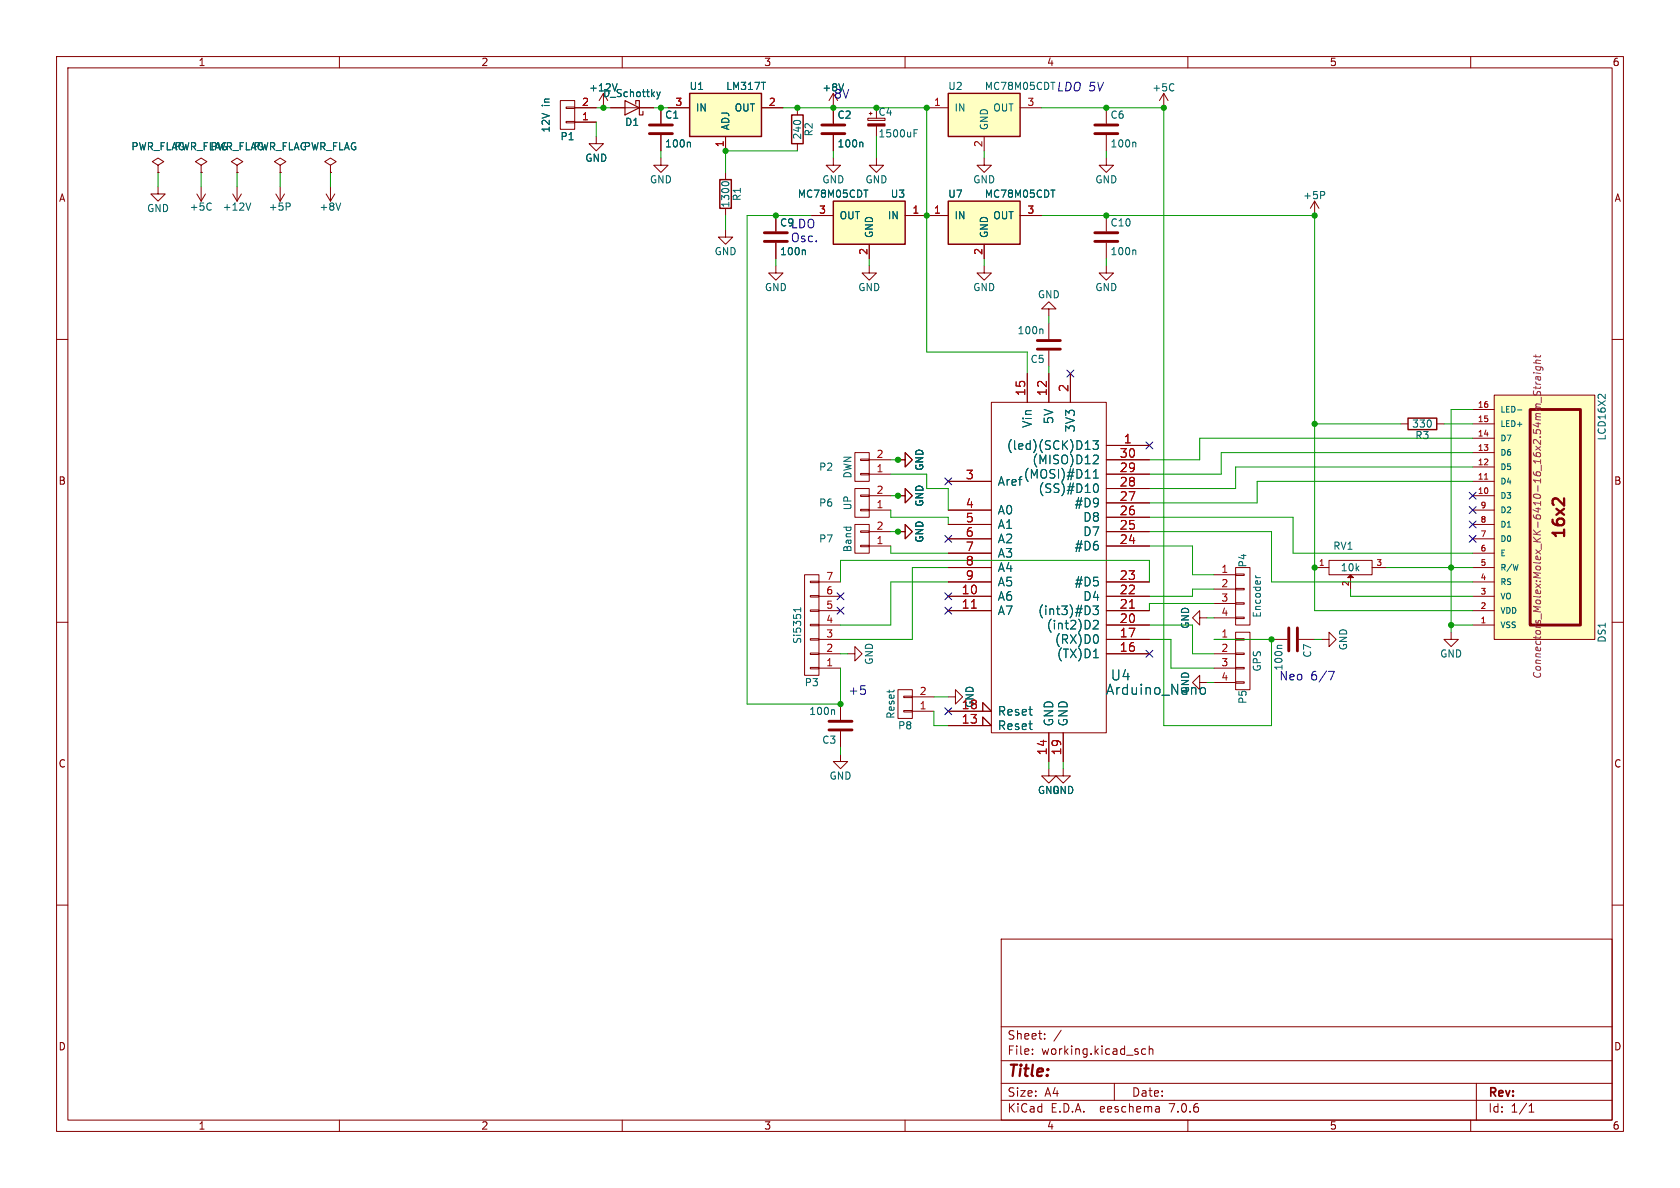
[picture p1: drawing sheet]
EESchema Schematic File Version 2
LIBS:vfo-do-rescue
LIBS:power
LIBS:device
LIBS:transistors
LIBS:conn
LIBS:regul
LIBS:display
LIBS:arduino_nano
LIBS:uln2803a
LIBS:cmos4000
LIBS:vfo-do-cache
EELAYER 25 0
EELAYER END
$Descr A4 11693 8268
encoding utf-8
Sheet 1 1
Title ""
Date ""
Rev ""
Comp ""
Comment1 ""
Comment2 ""
Comment3 ""
Comment4 ""
$EndDescr
$Comp
L Arduino_Nano U4
U 1 1
P 7300 3750
F 0 "U4" H 7800 2800 70  0000 C CNN
F 1 "Arduino_Nano" H 8050 2700 70  0000 C CNN
F 2 "arduino:arduino_nano" H 7300 3700 60  0001 C CNN
F 3 "" H 7300 3750 60  0000 C CNN
	1    7300 3750
	1    0    0    -1  
$EndComp
$Comp
L POT-RESCUE-vfo-do RV1
U 1 1
P 9400 3950
F 0 "RV1" H 9350 3800 50  0000 C CNN
F 1 "10k" H 9400 3950 50  0000 C CNN
F 2 "Discret:RV2X4" H 9400 3950 50  0001 C CNN
F 3 "" H 9400 3950 50  0000 C CNN
	1    9400 3950
	1    0    0    1   
$EndComp
$Comp
L LCD16X2 DS1
U 1 1
P 10750 3600
F 0 "DS1" H 9950 4000 50  0000 C CNN
F 1 "LCD16X2" H 11450 4000 50  0000 C CNN
F 2 "Connectors_Molex:Molex_KK-6410-16_16x2.54mm_Straight" H 10750 3550 50  0000 C CIN
F 3 "" H 10750 3600 50  0000 C CNN
	1    10750 3600
	0    1    -1   0   
$EndComp
$Comp
L CONN_01X04 P5
U 1 1
P 8650 4600
F 0 "P5" V 8650 4350 50  0000 C CNN
F 1 "GPS" V 8750 4600 50  0000 C CNN
F 2 "Connectors_Molex:Molex_KK-6410-04_04x2.54mm_Straight" H 8650 4600 50  0001 C CNN
F 3 "" H 8650 4600 50  0000 C CNN
	1    8650 4600
	1    0    0    -1  
$EndComp
$Comp
L CONN_01X07 P3
U 1 1
P 5650 4350
F 0 "P3" H 5650 4750 50  0000 C CNN
F 1 "Si5351" V 5750 4350 50  0000 C CNN
F 2 "Connectors_Molex:Molex_KK-6410-07_07x2.54mm_Straight" H 5650 4350 50  0001 C CNN
F 3 "" H 5650 4350 50  0000 C CNN
	1    5650 4350
	-1   0    0    1   
$EndComp
$Comp
L CONN_01X04 P4
U 1 1
P 8650 4150
F 0 "P4" V 8650 4400 50  0000 C CNN
F 1 "Encoder" V 8750 4150 50  0000 C CNN
F 2 "Connectors_Molex:Molex_KK-6410-04_04x2.54mm_Straight" H 8650 4150 50  0001 C CNN
F 3 "" H 8650 4150 50  0000 C CNN
	1    8650 4150
	1    0    0    -1  
$EndComp
$Comp
L LM317T U1
U 1 1
P 5050 800
F 0 "U1" H 4850 1000 50  0000 C CNN
F 1 "LM317T" H 5050 1000 50  0000 L CNN
F 2 "TO_SOT_Packages_THT:TO-220_Neutral123_Horizontal_LargePads" H 5050 900 50  0001 C CIN
F 3 "" H 5050 800 50  0000 C CNN
	1    5050 800 
	1    0    0    -1  
$EndComp
$Comp
L MC78M05CDT U2
U 1 1
P 6850 800
F 0 "U2" H 6650 1000 50  0000 C CNN
F 1 "MC78M05CDT" H 6850 1000 50  0000 L CNN
F 2 "TO_SOT_Packages_SMD:TO-252-2Lead" H 6850 900 50  0001 C CIN
F 3 "" H 6850 800 50  0000 C CNN
	1    6850 800 
	1    0    0    -1  
$EndComp
$Comp
L MC78M05CDT U3
U 1 1
P 6050 1550
F 0 "U3" H 5850 1750 50  0000 C CNN
F 1 "MC78M05CDT" H 6050 1750 50  0000 L CNN
F 2 "TO_SOT_Packages_SMD:TO-252-2Lead" H 6050 1650 50  0001 C CIN
F 3 "" H 6050 1550 50  0000 C CNN
	1    6050 1550
	-1   0    0    -1  
$EndComp
Wire Wire Line
	8000 4150 8300 4150
Wire Wire Line
	8300 4150 8300 4100
Wire Wire Line
	8300 4100 8450 4100
Wire Wire Line
	8000 3800 8300 3800
Wire Wire Line
	8300 3800 8300 4000
Wire Wire Line
	8300 4000 8450 4000
Wire Wire Line
	8450 4300 8400 4300
$Comp
L GND #PWR01
U 1 1
P 8400 4750
F 0 "#PWR01" H 8400 4500 50  0001 C CNN
F 1 "GND" H 8400 4600 50  0000 C CNN
F 2 "" H 8400 4750 50  0000 C CNN
F 3 "" H 8400 4750 50  0000 C CNN
	1    8400 4750
	0    1    1    0   
$EndComp
Wire Wire Line
	8450 4750 8400 4750
Wire Wire Line
	8150 4650 8450 4650
Wire Wire Line
	8150 4650 8150 4450
Wire Wire Line
	8150 4450 8000 4450
Wire Wire Line
	8000 4350 8300 4350
Wire Wire Line
	8300 4350 8300 4550
Wire Wire Line
	8300 4550 8450 4550
Wire Wire Line
	8450 4450 8850 4450
$Comp
L GND #PWR02
U 1 1
P 7400 5350
F 0 "#PWR02" H 7400 5100 50  0001 C CNN
F 1 "GND" H 7400 5200 50  0000 C CNN
F 2 "" H 7400 5350 50  0000 C CNN
F 3 "" H 7400 5350 50  0000 C CNN
	1    7400 5350
	1    0    0    -1  
$EndComp
$Comp
L GND #PWR03
U 1 1
P 7300 5350
F 0 "#PWR03" H 7300 5100 50  0001 C CNN
F 1 "GND" H 7300 5200 50  0000 C CNN
F 2 "" H 7300 5350 50  0000 C CNN
F 3 "" H 7300 5350 50  0000 C CNN
	1    7300 5350
	1    0    0    -1  
$EndComp
Wire Wire Line
	7400 5300 7400 5350
Wire Wire Line
	7300 5300 7300 5350
Wire Wire Line
	10250 3050 8350 3050
Wire Wire Line
	8350 3050 8350 3200
Wire Wire Line
	8350 3200 8000 3200
Wire Wire Line
	10250 3150 8500 3150
Wire Wire Line
	8500 3150 8500 3300
Wire Wire Line
	8500 3300 8000 3300
Wire Wire Line
	10250 3250 8600 3250
Wire Wire Line
	8600 3250 8600 3400
Wire Wire Line
	8600 3400 8000 3400
Wire Wire Line
	10250 3350 8750 3350
Wire Wire Line
	8750 3350 8750 3500
Wire Wire Line
	8750 3500 8000 3500
Wire Wire Line
	8000 3600 9000 3600
Wire Wire Line
	10100 2850 10100 4400
Wire Wire Line
	10100 4350 10250 4350
Wire Wire Line
	8850 4050 10250 4050
Wire Wire Line
	8850 3700 8850 4050
Wire Wire Line
	8000 3700 8850 3700
Wire Wire Line
	9000 3600 9000 3850
Wire Wire Line
	9000 3850 10250 3850
Wire Wire Line
	9400 4150 10250 4150
Wire Wire Line
	9150 4250 10250 4250
Connection ~ 10100 3950
$Comp
L GND #PWR04
U 1 1
P 10100 4400
F 0 "#PWR04" H 10100 4150 50  0001 C CNN
F 1 "GND" H 10100 4250 50  0000 C CNN
F 2 "" H 10100 4400 50  0000 C CNN
F 3 "" H 10100 4400 50  0000 C CNN
	1    10100 4400
	1    0    0    -1  
$EndComp
Wire Wire Line
	10250 2850 10100 2850
$Comp
L R R3
U 1 1
P 9900 2950
F 0 "R3" V 9980 2950 50  0000 C CNN
F 1 "330" V 9900 2950 50  0000 C CNN
F 2 "Capacitors_SMD:C_0805_HandSoldering" V 9830 2950 50  0001 C CNN
F 3 "" H 9900 2950 50  0000 C CNN
	1    9900 2950
	0    1    1    0   
$EndComp
$Comp
L GND #PWR05
U 1 1
P 6250 3700
F 0 "#PWR05" H 6250 3450 50  0001 C CNN
F 1 "GND" H 6250 3550 50  0000 C CNN
F 2 "" H 6250 3700 50  0000 C CNN
F 3 "" H 6250 3700 50  0000 C CNN
	1    6250 3700
	0    -1   -1   0   
$EndComp
Wire Wire Line
	6250 3700 6200 3700
$Comp
L GND #PWR06
U 1 1
P 5900 4550
F 0 "#PWR06" H 5900 4300 50  0001 C CNN
F 1 "GND" H 5900 4400 50  0000 C CNN
F 2 "" H 5900 4550 50  0000 C CNN
F 3 "" H 5900 4550 50  0000 C CNN
	1    5900 4550
	0    -1   -1   0   
$EndComp
Wire Wire Line
	5900 4550 5850 4550
Wire Wire Line
	5850 4450 6350 4450
Wire Wire Line
	6350 4450 6350 3950
Wire Wire Line
	6350 3950 6600 3950
Wire Wire Line
	5850 4350 6200 4350
Wire Wire Line
	6200 4350 6200 4050
Wire Wire Line
	6200 4050 6600 4050
NoConn ~ 5850 4150
NoConn ~ 5850 4250
Wire Wire Line
	5850 4650 5850 4900
Text Notes 5900 4850 0    60   ~ 0
+5\n
Wire Wire Line
	5450 750  6450 750 
Wire Wire Line
	6450 750  6450 2450
$Comp
L GND #PWR07
U 1 1
P 6850 1100
F 0 "#PWR07" H 6850 850 50  0001 C CNN
F 1 "GND" H 6850 950 50  0000 C CNN
F 2 "" H 6850 1100 50  0000 C CNN
F 3 "" H 6850 1100 50  0000 C CNN
	1    6850 1100
	1    0    0    -1  
$EndComp
$Comp
L GND #PWR08
U 1 1
P 6050 1850
F 0 "#PWR08" H 6050 1600 50  0001 C CNN
F 1 "GND" H 6050 1700 50  0000 C CNN
F 2 "" H 6050 1850 50  0000 C CNN
F 3 "" H 6050 1850 50  0000 C CNN
	1    6050 1850
	1    0    0    -1  
$EndComp
$Comp
L GND #PWR09
U 1 1
P 5050 1600
F 0 "#PWR09" H 5050 1350 50  0001 C CNN
F 1 "GND" H 5050 1450 50  0000 C CNN
F 2 "" H 5050 1600 50  0000 C CNN
F 3 "" H 5050 1600 50  0000 C CNN
	1    5050 1600
	1    0    0    -1  
$EndComp
Wire Wire Line
	6450 2450 7150 2450
Wire Wire Line
	7150 2450 7150 2600
Connection ~ 6450 1500
Text Notes 5800 700  0    60   ~ 0
8V\n
Wire Wire Line
	6850 1050 6850 1100
Wire Wire Line
	6050 1800 6050 1850
$Comp
L R R1
U 1 1
P 5050 1350
F 0 "R1" V 5130 1350 50  0000 C CNN
F 1 "1300" V 5050 1350 50  0000 C CNN
F 2 "Capacitors_SMD:C_0805_HandSoldering" V 4980 1350 50  0001 C CNN
F 3 "" H 5050 1350 50  0000 C CNN
	1    5050 1350
	1    0    0    -1  
$EndComp
$Comp
L R R2
U 1 1
P 5550 900
F 0 "R2" V 5630 900 50  0000 C CNN
F 1 "240" V 5550 900 50  0000 C CNN
F 2 "Capacitors_SMD:C_0805_HandSoldering" V 5480 900 50  0001 C CNN
F 3 "" H 5550 900 50  0000 C CNN
	1    5550 900 
	1    0    0    -1  
$EndComp
Wire Wire Line
	5550 1050 5050 1050
Wire Wire Line
	5050 1050 5050 1200
Wire Wire Line
	5050 1500 5050 1600
$Comp
L CONN_01X02 P1
U 1 1
P 3950 800
F 0 "P1" H 3950 950 50  0000 C CNN
F 1 "12V in" V 4100 800 50  0000 C CNN
F 2 "Connectors_Molex:Molex_KK-6410-02_02x2.54mm_Straight" H 3950 800 50  0001 C CNN
F 3 "" H 3950 800 50  0000 C CNN
	1    3950 800 
	-1   0    0    1   
$EndComp
$Comp
L GND #PWR010
U 1 1
P 4150 950
F 0 "#PWR010" H 4150 700 50  0001 C CNN
F 1 "GND" H 4150 800 50  0000 C CNN
F 2 "" H 4150 950 50  0000 C CNN
F 3 "" H 4150 950 50  0000 C CNN
	1    4150 950 
	1    0    0    -1  
$EndComp
Wire Wire Line
	4150 850  4150 950 
$Comp
L D_Schottky D1
U 1 1
P 4400 750
F 0 "D1" H 4400 850 50  0000 C CNN
F 1 "D_Schottky" H 4400 650 50  0000 C CNN
F 2 "Diodes_SMD:SMB_Handsoldering" H 4400 750 50  0001 C CNN
F 3 "" H 4400 750 50  0000 C CNN
	1    4400 750 
	-1   0    0    1   
$EndComp
Wire Wire Line
	4550 750  4650 750 
Wire Wire Line
	4250 750  4150 750 
Wire Wire Line
	8850 4450 8850 5050
Wire Wire Line
	5850 4900 5200 4900
NoConn ~ 10250 3750
NoConn ~ 10250 3650
NoConn ~ 10250 3550
NoConn ~ 10250 3450
Wire Wire Line
	10250 2950 10050 2950
Wire Wire Line
	9650 3950 10250 3950
Connection ~ 10100 4350
Wire Wire Line
	9400 4150 9400 4100
Wire Wire Line
	9750 2950 9150 2950
Wire Wire Line
	9150 1500 9150 4250
Connection ~ 9150 2950
Connection ~ 9150 3950
NoConn ~ 6600 4950
NoConn ~ 6600 4250
NoConn ~ 7450 2600
NoConn ~ 8000 4550
NoConn ~ 8000 3100
$Comp
L C C1
U 1 1
P 4600 900
F 0 "C1" H 4625 1000 50  0000 L CNN
F 1 "100n" H 4625 800 50  0000 L CNN
F 2 "Capacitors_SMD:C_1206_HandSoldering" H 4638 750 50  0001 C CNN
F 3 "" H 4600 900 50  0000 C CNN
	1    4600 900 
	1    0    0    -1  
$EndComp
$Comp
L C C2
U 1 1
P 5800 900
F 0 "C2" H 5825 1000 50  0000 L CNN
F 1 "100n" H 5825 800 50  0000 L CNN
F 2 "Capacitors_SMD:C_1206_HandSoldering" H 5838 750 50  0001 C CNN
F 3 "" H 5800 900 50  0000 C CNN
	1    5800 900 
	1    0    0    -1  
$EndComp
$Comp
L C C6
U 1 1
P 7700 900
F 0 "C6" H 7725 1000 50  0000 L CNN
F 1 "100n" H 7725 800 50  0000 L CNN
F 2 "Capacitors_SMD:C_1206_HandSoldering" H 7738 750 50  0001 C CNN
F 3 "" H 7700 900 50  0000 C CNN
	1    7700 900 
	1    0    0    -1  
$EndComp
$Comp
L C C5
U 1 1
P 7300 2400
F 0 "C5" H 7325 2500 50  0000 L CNN
F 1 "100n" H 7325 2300 50  0000 L CNN
F 2 "Capacitors_SMD:C_1206_HandSoldering" H 7338 2250 50  0001 C CNN
F 3 "" H 7300 2400 50  0000 C CNN
	1    7300 2400
	-1   0    0    1   
$EndComp
$Comp
L C C3
U 1 1
P 5850 5050
F 0 "C3" H 5875 5150 50  0000 L CNN
F 1 "100n" H 5875 4950 50  0000 L CNN
F 2 "Capacitors_SMD:C_1206_HandSoldering" H 5888 4900 50  0001 C CNN
F 3 "" H 5850 5050 50  0000 C CNN
	1    5850 5050
	-1   0    0    1   
$EndComp
$Comp
L C C7
U 1 1
P 9000 4450
F 0 "C7" H 9025 4550 50  0000 L CNN
F 1 "100n" H 9025 4350 50  0000 L CNN
F 2 "Capacitors_SMD:C_1206_HandSoldering" H 9038 4300 50  0001 C CNN
F 3 "" H 9000 4450 50  0000 C CNN
	1    9000 4450
	0    1    1    0   
$EndComp
$Comp
L CP_Small C4
U 1 1
P 6100 850
F 0 "C4" H 6110 920 50  0000 L CNN
F 1 "1500uF" H 6110 770 50  0000 L CNN
F 2 "Capacitors_SMD:c_elec_6.3x7.7" H 6100 850 50  0001 C CNN
F 3 "" H 6100 850 50  0000 C CNN
	1    6100 850 
	1    0    0    -1  
$EndComp
$Comp
L GND #PWR011
U 1 1
P 9200 4450
F 0 "#PWR011" H 9200 4200 50  0001 C CNN
F 1 "GND" H 9200 4300 50  0000 C CNN
F 2 "" H 9200 4450 50  0000 C CNN
F 3 "" H 9200 4450 50  0000 C CNN
	1    9200 4450
	0    -1   -1   0   
$EndComp
$Comp
L GND #PWR012
U 1 1
P 4600 1100
F 0 "#PWR012" H 4600 850 50  0001 C CNN
F 1 "GND" H 4600 950 50  0000 C CNN
F 2 "" H 4600 1100 50  0000 C CNN
F 3 "" H 4600 1100 50  0000 C CNN
	1    4600 1100
	1    0    0    -1  
$EndComp
$Comp
L GND #PWR013
U 1 1
P 5800 1100
F 0 "#PWR013" H 5800 850 50  0001 C CNN
F 1 "GND" H 5800 950 50  0000 C CNN
F 2 "" H 5800 1100 50  0000 C CNN
F 3 "" H 5800 1100 50  0000 C CNN
	1    5800 1100
	1    0    0    -1  
$EndComp
$Comp
L GND #PWR014
U 1 1
P 6100 1100
F 0 "#PWR014" H 6100 850 50  0001 C CNN
F 1 "GND" H 6100 950 50  0000 C CNN
F 2 "" H 6100 1100 50  0000 C CNN
F 3 "" H 6100 1100 50  0000 C CNN
	1    6100 1100
	1    0    0    -1  
$EndComp
$Comp
L GND #PWR015
U 1 1
P 7700 1100
F 0 "#PWR015" H 7700 850 50  0001 C CNN
F 1 "GND" H 7700 950 50  0000 C CNN
F 2 "" H 7700 1100 50  0000 C CNN
F 3 "" H 7700 1100 50  0000 C CNN
	1    7700 1100
	1    0    0    -1  
$EndComp
$Comp
L GND #PWR016
U 1 1
P 7300 2200
F 0 "#PWR016" H 7300 1950 50  0001 C CNN
F 1 "GND" H 7300 2050 50  0000 C CNN
F 2 "" H 7300 2200 50  0000 C CNN
F 3 "" H 7300 2200 50  0000 C CNN
	1    7300 2200
	-1   0    0    1   
$EndComp
$Comp
L GND #PWR017
U 1 1
P 5850 5250
F 0 "#PWR017" H 5850 5000 50  0001 C CNN
F 1 "GND" H 5850 5100 50  0000 C CNN
F 2 "" H 5850 5250 50  0000 C CNN
F 3 "" H 5850 5250 50  0000 C CNN
	1    5850 5250
	1    0    0    -1  
$EndComp
Wire Wire Line
	9150 4450 9200 4450
Wire Wire Line
	5850 5200 5850 5250
Wire Wire Line
	5800 1050 5800 1100
Wire Wire Line
	4600 1050 4600 1100
Wire Wire Line
	6100 950  6100 1100
Wire Wire Line
	7700 1050 7700 1100
Wire Wire Line
	7300 2250 7300 2200
Wire Wire Line
	8850 5050 8100 5050
Wire Wire Line
	8100 5050 8100 750 
Wire Wire Line
	8100 750  7250 750 
Connection ~ 7700 750 
Connection ~ 4600 750 
Wire Wire Line
	5200 4900 5200 1500
Wire Wire Line
	5200 1500 5650 1500
Text Notes 5500 1700 0    60   ~ 0
LDO\nOsc.
$Comp
L C C9
U 1 1
P 5400 1650
F 0 "C9" H 5425 1750 50  0000 L CNN
F 1 "100n" H 5425 1550 50  0000 L CNN
F 2 "Capacitors_SMD:C_1206_HandSoldering" H 5438 1500 50  0001 C CNN
F 3 "" H 5400 1650 50  0000 C CNN
	1    5400 1650
	1    0    0    -1  
$EndComp
$Comp
L GND #PWR018
U 1 1
P 5400 1850
F 0 "#PWR018" H 5400 1600 50  0001 C CNN
F 1 "GND" H 5400 1700 50  0000 C CNN
F 2 "" H 5400 1850 50  0000 C CNN
F 3 "" H 5400 1850 50  0000 C CNN
	1    5400 1850
	1    0    0    -1  
$EndComp
Wire Wire Line
	5400 1800 5400 1850
Text Notes 8900 4750 0    60   ~ 0
Neo 6/7
$Comp
L MC78M05CDT U7
U 1 1
P 6850 1550
F 0 "U7" H 6650 1750 50  0000 C CNN
F 1 "MC78M05CDT" H 6850 1750 50  0000 L CNN
F 2 "TO_SOT_Packages_SMD:TO-252-2Lead" H 6850 1650 50  0001 C CIN
F 3 "" H 6850 1550 50  0000 C CNN
	1    6850 1550
	1    0    0    -1  
$EndComp
$Comp
L GND #PWR019
U 1 1
P 6850 1850
F 0 "#PWR019" H 6850 1600 50  0001 C CNN
F 1 "GND" H 6850 1700 50  0000 C CNN
F 2 "" H 6850 1850 50  0000 C CNN
F 3 "" H 6850 1850 50  0000 C CNN
	1    6850 1850
	1    0    0    -1  
$EndComp
Wire Wire Line
	6850 1800 6850 1850
$Comp
L C C10
U 1 1
P 7700 1650
F 0 "C10" H 7725 1750 50  0000 L CNN
F 1 "100n" H 7725 1550 50  0000 L CNN
F 2 "Capacitors_SMD:C_1206_HandSoldering" H 7738 1500 50  0001 C CNN
F 3 "" H 7700 1650 50  0000 C CNN
	1    7700 1650
	1    0    0    -1  
$EndComp
$Comp
L GND #PWR020
U 1 1
P 7700 1850
F 0 "#PWR020" H 7700 1600 50  0001 C CNN
F 1 "GND" H 7700 1700 50  0000 C CNN
F 2 "" H 7700 1850 50  0000 C CNN
F 3 "" H 7700 1850 50  0000 C CNN
	1    7700 1850
	1    0    0    -1  
$EndComp
Wire Wire Line
	7700 1800 7700 1850
Connection ~ 7700 1500
Wire Wire Line
	7250 1500 9150 1500
Text Notes 7350 650  0    60   Italic 0
LDO 5V
Wire Wire Line
	7300 2550 7300 2600
$Comp
L GND #PWR021
U 1 1
P 8400 4300
F 0 "#PWR021" H 8400 4050 50  0001 C CNN
F 1 "GND" H 8400 4150 50  0000 C CNN
F 2 "" H 8400 4300 50  0000 C CNN
F 3 "" H 8400 4300 50  0000 C CNN
	1    8400 4300
	0    1    1    0   
$EndComp
Wire Wire Line
	8450 4200 8000 4200
Wire Wire Line
	8000 4200 8000 4250
Connection ~ 5400 1500
Connection ~ 5800 750 
Connection ~ 6100 750 
Connection ~ 5550 750 
$Comp
L PWR_FLAG #FLG022
U 1 1
P 1100 1200
F 0 "#FLG022" H 1100 1295 50  0001 C CNN
F 1 "PWR_FLAG" H 1100 1380 50  0000 C CNN
F 2 "" H 1100 1200 50  0000 C CNN
F 3 "" H 1100 1200 50  0000 C CNN
	1    1100 1200
	1    0    0    -1  
$EndComp
$Comp
L PWR_FLAG #FLG023
U 1 1
P 1650 1200
F 0 "#FLG023" H 1650 1295 50  0001 C CNN
F 1 "PWR_FLAG" H 1650 1380 50  0000 C CNN
F 2 "" H 1650 1200 50  0000 C CNN
F 3 "" H 1650 1200 50  0000 C CNN
	1    1650 1200
	1    0    0    -1  
$EndComp
$Comp
L GND #PWR024
U 1 1
P 1100 1300
F 0 "#PWR024" H 1100 1050 50  0001 C CNN
F 1 "GND" H 1100 1150 50  0000 C CNN
F 2 "" H 1100 1300 50  0000 C CNN
F 3 "" H 1100 1300 50  0000 C CNN
	1    1100 1300
	1    0    0    -1  
$EndComp
$Comp
L +12V #PWR025
U 1 1
P 1650 1300
F 0 "#PWR025" H 1650 1150 50  0001 C CNN
F 1 "+12V" H 1650 1440 50  0000 C CNN
F 2 "" H 1650 1300 50  0000 C CNN
F 3 "" H 1650 1300 50  0000 C CNN
	1    1650 1300
	-1   0    0    1   
$EndComp
$Comp
L PWR_FLAG #FLG026
U 1 1
P 1400 1200
F 0 "#FLG026" H 1400 1295 50  0001 C CNN
F 1 "PWR_FLAG" H 1400 1380 50  0000 C CNN
F 2 "" H 1400 1200 50  0000 C CNN
F 3 "" H 1400 1200 50  0000 C CNN
	1    1400 1200
	1    0    0    -1  
$EndComp
$Comp
L PWR_FLAG #FLG027
U 1 1
P 1950 1200
F 0 "#FLG027" H 1950 1295 50  0001 C CNN
F 1 "PWR_FLAG" H 1950 1380 50  0000 C CNN
F 2 "" H 1950 1200 50  0000 C CNN
F 3 "" H 1950 1200 50  0000 C CNN
	1    1950 1200
	1    0    0    -1  
$EndComp
$Comp
L +5C #PWR028
U 1 1
P 1400 1300
F 0 "#PWR028" H 1400 1150 50  0001 C CNN
F 1 "+5C" H 1400 1440 50  0000 C CNN
F 2 "" H 1400 1300 50  0000 C CNN
F 3 "" H 1400 1300 50  0000 C CNN
	1    1400 1300
	-1   0    0    1   
$EndComp
$Comp
L +5P #PWR029
U 1 1
P 1950 1300
F 0 "#PWR029" H 1950 1150 50  0001 C CNN
F 1 "+5P" H 1950 1440 50  0000 C CNN
F 2 "" H 1950 1300 50  0000 C CNN
F 3 "" H 1950 1300 50  0000 C CNN
	1    1950 1300
	-1   0    0    1   
$EndComp
$Comp
L PWR_FLAG #FLG030
U 1 1
P 2300 1200
F 0 "#FLG030" H 2300 1295 50  0001 C CNN
F 1 "PWR_FLAG" H 2300 1380 50  0000 C CNN
F 2 "" H 2300 1200 50  0000 C CNN
F 3 "" H 2300 1200 50  0000 C CNN
	1    2300 1200
	1    0    0    -1  
$EndComp
$Comp
L +8V #PWR031
U 1 1
P 2300 1300
F 0 "#PWR031" H 2300 1150 50  0001 C CNN
F 1 "+8V" H 2300 1440 50  0000 C CNN
F 2 "" H 2300 1300 50  0000 C CNN
F 3 "" H 2300 1300 50  0000 C CNN
	1    2300 1300
	-1   0    0    1   
$EndComp
Wire Wire Line
	1100 1200 1100 1300
Wire Wire Line
	1400 1200 1400 1300
Wire Wire Line
	1650 1200 1650 1300
Wire Wire Line
	1950 1200 1950 1300
Wire Wire Line
	2300 1200 2300 1300
$Comp
L +12V #PWR032
U 1 1
P 4200 750
F 0 "#PWR032" H 4200 600 50  0001 C CNN
F 1 "+12V" H 4200 890 50  0000 C CNN
F 2 "" H 4200 750 50  0000 C CNN
F 3 "" H 4200 750 50  0000 C CNN
	1    4200 750 
	1    0    0    -1  
$EndComp
Connection ~ 4200 750 
$Comp
L +8V #PWR033
U 1 1
P 5800 750
F 0 "#PWR033" H 5800 600 50  0001 C CNN
F 1 "+8V" H 5800 890 50  0000 C CNN
F 2 "" H 5800 750 50  0000 C CNN
F 3 "" H 5800 750 50  0000 C CNN
	1    5800 750 
	1    0    0    -1  
$EndComp
$Comp
L +5C #PWR034
U 1 1
P 8100 750
F 0 "#PWR034" H 8100 600 50  0001 C CNN
F 1 "+5C" H 8100 890 50  0000 C CNN
F 2 "" H 8100 750 50  0000 C CNN
F 3 "" H 8100 750 50  0000 C CNN
	1    8100 750 
	1    0    0    -1  
$EndComp
Connection ~ 8100 750 
Connection ~ 9150 1500
$Comp
L +5P #PWR035
U 1 1
P 9150 1500
F 0 "#PWR035" H 9150 1350 50  0001 C CNN
F 1 "+5P" H 9150 1640 50  0000 C CNN
F 2 "" H 9150 1500 50  0000 C CNN
F 3 "" H 9150 1500 50  0000 C CNN
	1    9150 1500
	1    0    0    -1  
$EndComp
Wire Wire Line
	8000 4050 8000 3900
Wire Wire Line
	8000 3900 5850 3900
Wire Wire Line
	5850 3900 5850 4050
$Comp
L CONN_01X02 P7
U 1 1
P 6000 3750
F 0 "P7" H 6250 3750 50  0000 C CNN
F 1 "Band" V 6100 3750 50  0000 C CNN
F 2 "Connectors_Molex:Molex_KK-6410-02_02x2.54mm_Straight" H 6000 3750 50  0001 C CNN
F 3 "" H 6000 3750 50  0000 C CNN
	1    6000 3750
	-1   0    0    1   
$EndComp
$Comp
L GND #PWR036
U 1 1
P 6250 3700
F 0 "#PWR036" H 6250 3450 50  0001 C CNN
F 1 "GND" H 6250 3550 50  0000 C CNN
F 2 "" H 6250 3700 50  0000 C CNN
F 3 "" H 6250 3700 50  0000 C CNN
	1    6250 3700
	0    -1   -1   0   
$EndComp
$Comp
L CONN_01X02 P8
U 1 1
P 6300 4900
F 0 "P8" H 6300 5050 50  0000 C CNN
F 1 "Reset" V 6400 4900 50  0000 C CNN
F 2 "Connectors_Molex:Molex_KK-6410-02_02x2.54mm_Straight" H 6300 4900 50  0001 C CNN
F 3 "" H 6300 4900 50  0001 C CNN
	1    6300 4900
	-1   0    0    1   
$EndComp
$Comp
L GND #PWR037
U 1 1
P 6600 4850
F 0 "#PWR037" H 6600 4600 50  0001 C CNN
F 1 "GND" H 6600 4700 50  0000 C CNN
F 2 "" H 6600 4850 50  0000 C CNN
F 3 "" H 6600 4850 50  0000 C CNN
	1    6600 4850
	0    -1   -1   0   
$EndComp
Wire Wire Line
	6600 4850 6500 4850
$Comp
L GND #PWR038
U 1 1
P 6250 3450
F 0 "#PWR038" H 6250 3200 50  0001 C CNN
F 1 "GND" H 6250 3300 50  0000 C CNN
F 2 "" H 6250 3450 50  0000 C CNN
F 3 "" H 6250 3450 50  0000 C CNN
	1    6250 3450
	0    -1   -1   0   
$EndComp
Wire Wire Line
	6250 3450 6200 3450
$Comp
L CONN_01X02 P6
U 1 1
P 6000 3500
F 0 "P6" H 6250 3500 50  0000 C CNN
F 1 "UP" V 6100 3500 50  0000 C CNN
F 2 "Connectors_Molex:Molex_KK-6410-02_02x2.54mm_Straight" H 6000 3500 50  0001 C CNN
F 3 "" H 6000 3500 50  0000 C CNN
	1    6000 3500
	-1   0    0    1   
$EndComp
$Comp
L GND #PWR039
U 1 1
P 6250 3450
F 0 "#PWR039" H 6250 3200 50  0001 C CNN
F 1 "GND" H 6250 3300 50  0000 C CNN
F 2 "" H 6250 3450 50  0000 C CNN
F 3 "" H 6250 3450 50  0000 C CNN
	1    6250 3450
	0    -1   -1   0   
$EndComp
$Comp
L GND #PWR040
U 1 1
P 6250 3200
F 0 "#PWR040" H 6250 2950 50  0001 C CNN
F 1 "GND" H 6250 3050 50  0000 C CNN
F 2 "" H 6250 3200 50  0000 C CNN
F 3 "" H 6250 3200 50  0000 C CNN
	1    6250 3200
	0    -1   -1   0   
$EndComp
Wire Wire Line
	6250 3200 6200 3200
$Comp
L CONN_01X02 P2
U 1 1
P 6000 3250
F 0 "P2" H 6250 3250 50  0000 C CNN
F 1 "DWN" V 6100 3250 50  0000 C CNN
F 2 "Connectors_Molex:Molex_KK-6410-02_02x2.54mm_Straight" H 6000 3250 50  0001 C CNN
F 3 "" H 6000 3250 50  0000 C CNN
	1    6000 3250
	-1   0    0    1   
$EndComp
$Comp
L GND #PWR041
U 1 1
P 6250 3200
F 0 "#PWR041" H 6250 2950 50  0001 C CNN
F 1 "GND" H 6250 3050 50  0000 C CNN
F 2 "" H 6250 3200 50  0000 C CNN
F 3 "" H 6250 3200 50  0000 C CNN
	1    6250 3200
	0    -1   -1   0   
$EndComp
Wire Wire Line
	6600 3850 6200 3850
Wire Wire Line
	6200 3850 6200 3800
Wire Wire Line
	6600 3650 6600 3600
Wire Wire Line
	6600 3600 6200 3600
Wire Wire Line
	6200 3600 6200 3550
Wire Wire Line
	6600 3550 6600 3400
Wire Wire Line
	6600 3400 6450 3400
Wire Wire Line
	6450 3400 6450 3300
Wire Wire Line
	6450 3300 6200 3300
NoConn ~ 6600 3350
NoConn ~ 6600 3750
NoConn ~ 6600 4150
Wire Wire Line
	6500 4950 6500 5050
Wire Wire Line
	6500 5050 6600 5050
$EndSCHEMATC
